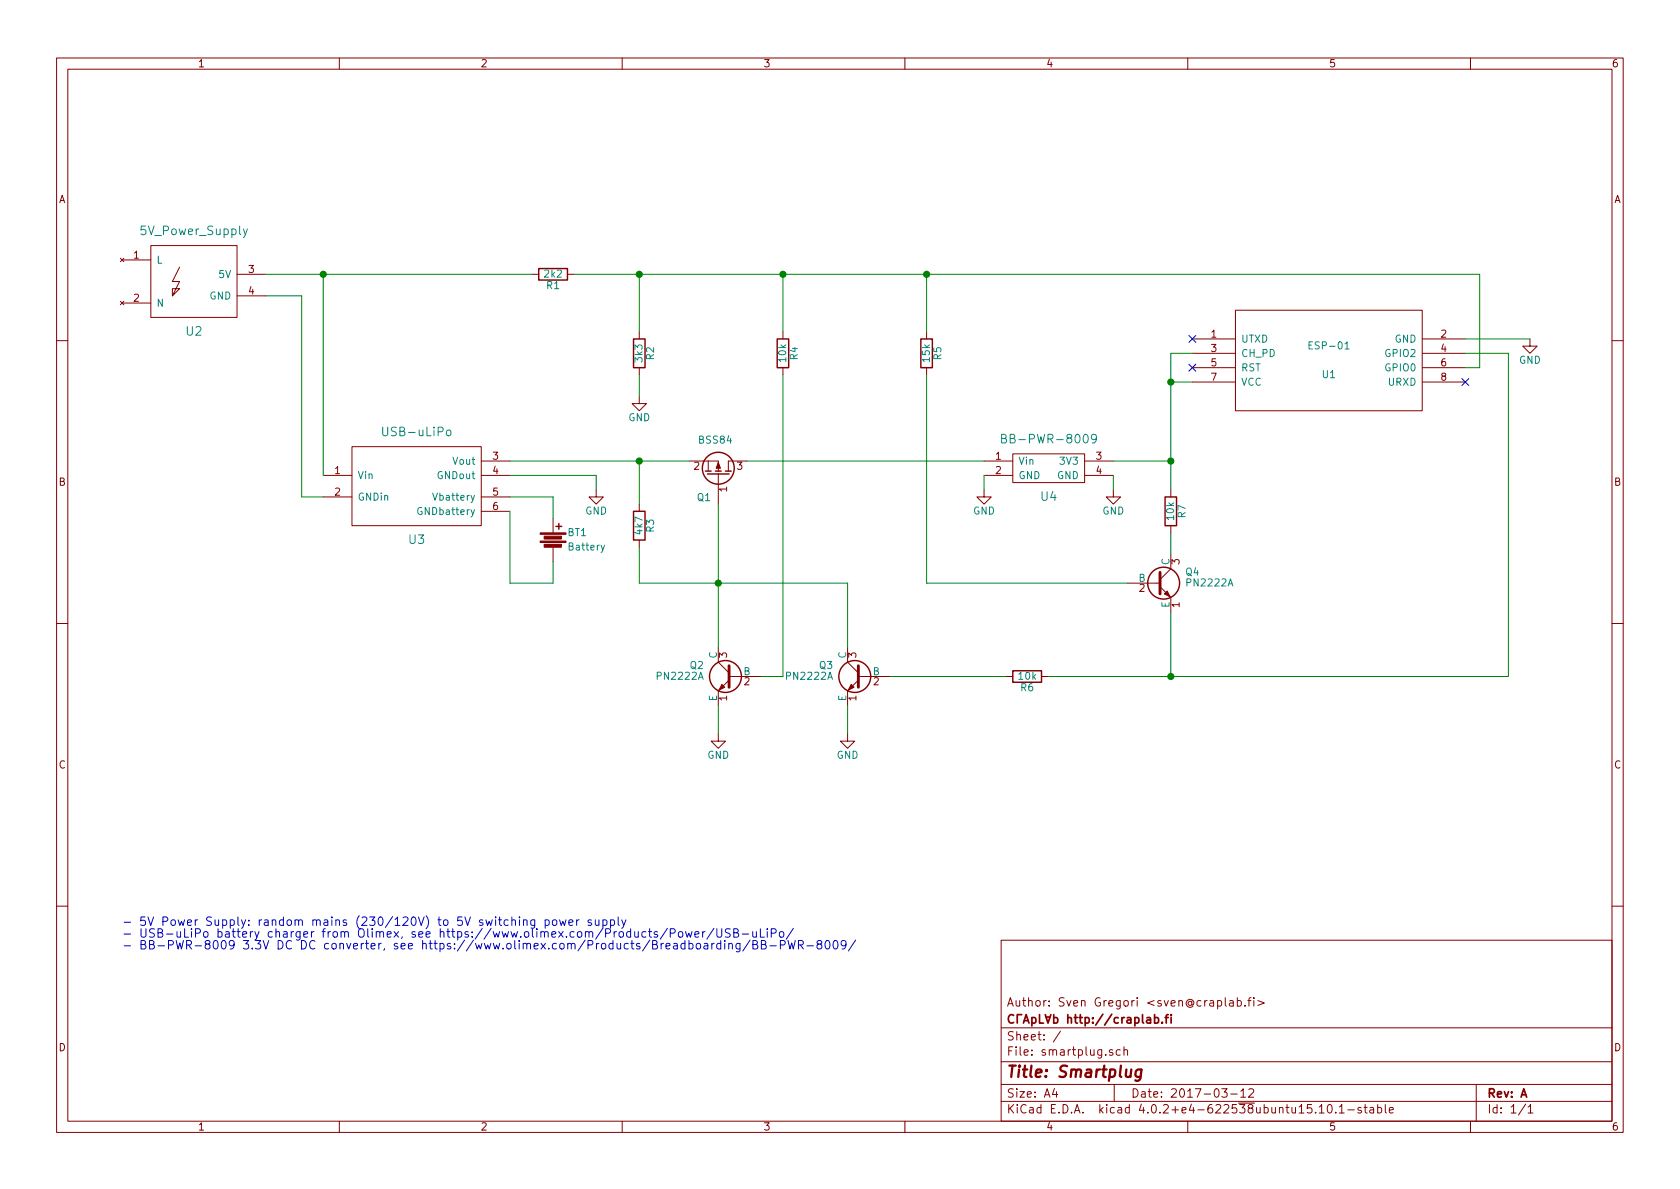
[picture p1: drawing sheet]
EESchema Schematic File Version 2
LIBS:power
LIBS:device
LIBS:transistors
LIBS:conn
LIBS:linear
LIBS:regul
LIBS:74xx
LIBS:cmos4000
LIBS:adc-dac
LIBS:memory
LIBS:xilinx
LIBS:microcontrollers
LIBS:dsp
LIBS:microchip
LIBS:analog_switches
LIBS:motorola
LIBS:texas
LIBS:intel
LIBS:audio
LIBS:interface
LIBS:digital-audio
LIBS:philips
LIBS:display
LIBS:cypress
LIBS:siliconi
LIBS:opto
LIBS:atmel
LIBS:contrib
LIBS:valves
LIBS:ESP8266
LIBS:blackboxes
LIBS:smartplug-cache
EELAYER 25 0
EELAYER END
$Descr A4 11693 8268
encoding utf-8
Sheet 1 1
Title "Smartplug"
Date "2017-03-12"
Rev "A"
Comp "CГApL∀b http://craplab.fi"
Comment1 "Author: Sven Gregori <sven@craplab.fi>"
Comment2 ""
Comment3 ""
Comment4 ""
$EndDescr
$Comp
L ESP-01v090 U1
U 1 1
P 9250 2500
F 0 "U1" H 9250 2400 50  0000 C CNN
F 1 "ESP-01" H 9250 2600 50  0000 C CNN
F 2 "" H 9250 2500 50  0001 C CNN
F 3 "" H 9250 2500 50  0001 C CNN
	1    9250 2500
	1    0    0    -1  
$EndComp
$Comp
L Battery BT1
U 1 1
P 3850 3750
F 0 "BT1" H 3950 3800 50  0000 L CNN
F 1 "Battery" H 3950 3700 50  0000 L CNN
F 2 "" V 3850 3790 50  0000 C CNN
F 3 "" V 3850 3790 50  0000 C CNN
	1    3850 3750
	1    0    0    -1  
$EndComp
$Comp
L R R1
U 1 1
P 3850 1900
F 0 "R1" V 3930 1900 50  0000 C CNN
F 1 "2k2" V 3850 1900 50  0000 C CNN
F 2 "" V 3780 1900 50  0000 C CNN
F 3 "" H 3850 1900 50  0000 C CNN
	1    3850 1900
	0    1    1    0   
$EndComp
$Comp
L R R2
U 1 1
P 4450 2450
F 0 "R2" V 4530 2450 50  0000 C CNN
F 1 "3k3" V 4450 2450 50  0000 C CNN
F 2 "" V 4380 2450 50  0000 C CNN
F 3 "" H 4450 2450 50  0000 C CNN
	1    4450 2450
	1    0    0    -1  
$EndComp
$Comp
L R R6
U 1 1
P 7150 4700
F 0 "R6" V 7230 4700 50  0000 C CNN
F 1 "10k" V 7150 4700 50  0000 C CNN
F 2 "" V 7080 4700 50  0000 C CNN
F 3 "" H 7150 4700 50  0000 C CNN
	1    7150 4700
	0    1    1    0   
$EndComp
$Comp
L R R5
U 1 1
P 6450 2450
F 0 "R5" V 6530 2450 50  0000 C CNN
F 1 "15k" V 6450 2450 50  0000 C CNN
F 2 "" V 6380 2450 50  0000 C CNN
F 3 "" H 6450 2450 50  0000 C CNN
	1    6450 2450
	1    0    0    -1  
$EndComp
$Comp
L R R4
U 1 1
P 5450 2450
F 0 "R4" V 5530 2450 50  0000 C CNN
F 1 "10k" V 5450 2450 50  0000 C CNN
F 2 "" V 5380 2450 50  0000 C CNN
F 3 "" H 5450 2450 50  0000 C CNN
	1    5450 2450
	1    0    0    -1  
$EndComp
$Comp
L R R7
U 1 1
P 8150 3550
F 0 "R7" V 8230 3550 50  0000 C CNN
F 1 "10k" V 8150 3550 50  0000 C CNN
F 2 "" V 8080 3550 50  0000 C CNN
F 3 "" H 8150 3550 50  0000 C CNN
	1    8150 3550
	1    0    0    -1  
$EndComp
$Comp
L R R3
U 1 1
P 4450 3650
F 0 "R3" V 4530 3650 50  0000 C CNN
F 1 "4k7" V 4450 3650 50  0000 C CNN
F 2 "" V 4380 3650 50  0000 C CNN
F 3 "" H 4450 3650 50  0000 C CNN
	1    4450 3650
	1    0    0    -1  
$EndComp
$Comp
L Q_PMOS_GSD Q1
U 1 1
P 5000 3300
F 0 "Q1" V 4850 3250 50  0000 R CNN
F 1 "BSS84" V 5250 3400 50  0000 R CNN
F 2 "" H 5200 3400 50  0000 C CNN
F 3 "" H 5000 3300 50  0000 C CNN
	1    5000 3300
	0    1    -1   0   
$EndComp
$Comp
L PN2222A Q2
U 1 1
P 5100 4700
F 0 "Q2" H 5300 4775 50  0000 L CNN
F 1 "PN2222A" H 5300 4700 50  0000 L CNN
F 2 "" H 5300 4625 50  0000 L CIN
F 3 "" H 5100 4700 50  0000 L CNN
	1    5100 4700
	-1   0    0    -1  
$EndComp
$Comp
L PN2222A Q3
U 1 1
P 6000 4700
F 0 "Q3" H 6200 4775 50  0000 L CNN
F 1 "PN2222A" H 6200 4700 50  0000 L CNN
F 2 "" H 6200 4625 50  0000 L CIN
F 3 "" H 6000 4700 50  0000 L CNN
	1    6000 4700
	-1   0    0    -1  
$EndComp
$Comp
L PN2222A Q4
U 1 1
P 8050 4050
F 0 "Q4" H 8250 4125 50  0000 L CNN
F 1 "PN2222A" H 8250 4050 50  0000 L CNN
F 2 "" H 8250 3975 50  0000 L CIN
F 3 "" H 8050 4050 50  0000 L CNN
	1    8050 4050
	1    0    0    -1  
$EndComp
$Comp
L GND #PWR01
U 1 1
P 5000 5100
F 0 "#PWR01" H 5000 4850 50  0001 C CNN
F 1 "GND" H 5000 4950 50  0000 C CNN
F 2 "" H 5000 5100 50  0000 C CNN
F 3 "" H 5000 5100 50  0000 C CNN
	1    5000 5100
	1    0    0    -1  
$EndComp
$Comp
L GND #PWR02
U 1 1
P 4450 2750
F 0 "#PWR02" H 4450 2500 50  0001 C CNN
F 1 "GND" H 4450 2600 50  0000 C CNN
F 2 "" H 4450 2750 50  0000 C CNN
F 3 "" H 4450 2750 50  0000 C CNN
	1    4450 2750
	1    0    0    -1  
$EndComp
$Comp
L GND #PWR03
U 1 1
P 5900 5100
F 0 "#PWR03" H 5900 4850 50  0001 C CNN
F 1 "GND" H 5900 4950 50  0000 C CNN
F 2 "" H 5900 5100 50  0000 C CNN
F 3 "" H 5900 5100 50  0000 C CNN
	1    5900 5100
	1    0    0    -1  
$EndComp
$Comp
L GND #PWR04
U 1 1
P 10650 2350
F 0 "#PWR04" H 10650 2100 50  0001 C CNN
F 1 "GND" H 10650 2200 50  0000 C CNN
F 2 "" H 10650 2350 50  0000 C CNN
F 3 "" H 10650 2350 50  0000 C CNN
	1    10650 2350
	1    0    0    -1  
$EndComp
NoConn ~ 8300 2350
NoConn ~ 10200 2650
NoConn ~ 8300 2550
$Comp
L BB-PWR-8009 U4
U 1 1
P 7300 3250
F 0 "U4" H 7300 3050 60  0000 C CNN
F 1 "BB-PWR-8009" H 7300 3450 60  0000 C CNN
F 2 "" H 7300 3250 60  0000 C CNN
F 3 "" H 7300 3250 60  0000 C CNN
	1    7300 3250
	1    0    0    -1  
$EndComp
$Comp
L USB-uLiPo U3
U 1 1
P 2900 3400
F 0 "U3" H 2900 3050 60  0000 C CNN
F 1 "USB-uLiPo" H 2900 3800 60  0000 C CNN
F 2 "" H 2900 3400 60  0000 C CNN
F 3 "" H 2900 3400 60  0000 C CNN
	1    2900 3400
	1    0    0    -1  
$EndComp
$Comp
L GND #PWR05
U 1 1
P 6850 3400
F 0 "#PWR05" H 6850 3150 50  0001 C CNN
F 1 "GND" H 6850 3250 50  0000 C CNN
F 2 "" H 6850 3400 50  0000 C CNN
F 3 "" H 6850 3400 50  0000 C CNN
	1    6850 3400
	1    0    0    -1  
$EndComp
$Comp
L GND #PWR06
U 1 1
P 7750 3400
F 0 "#PWR06" H 7750 3150 50  0001 C CNN
F 1 "GND" H 7750 3250 50  0000 C CNN
F 2 "" H 7750 3400 50  0000 C CNN
F 3 "" H 7750 3400 50  0000 C CNN
	1    7750 3400
	1    0    0    -1  
$EndComp
$Comp
L 5V_Power_Supply U2
U 1 1
P 1350 1950
F 0 "U2" H 1350 1600 60  0000 C CNN
F 1 "5V_Power_Supply" H 1350 2300 60  0000 C CNN
F 2 "" H 1350 1950 60  0000 C CNN
F 3 "" H 1350 1950 60  0000 C CNN
	1    1350 1950
	1    0    0    -1  
$EndComp
$Comp
L GND #PWR07
U 1 1
P 4150 3400
F 0 "#PWR07" H 4150 3150 50  0001 C CNN
F 1 "GND" H 4150 3250 50  0000 C CNN
F 2 "" H 4150 3400 50  0000 C CNN
F 3 "" H 4150 3400 50  0000 C CNN
	1    4150 3400
	1    0    0    -1  
$EndComp
Text Notes 850  6600 0    59   ~ 0
- 5V Power Supply: random mains (230/120V) to 5V switching power supply\n- USB-uLiPo battery charger from Olimex, see https://www.olimex.com/Products/Power/USB-uLiPo/\n- BB-PWR-8009 3.3V DC DC converter, see https://www.olimex.com/Products/Breadboarding/BB-PWR-8009/
Connection ~ 4450 3200
Connection ~ 8150 2650
Wire Wire Line
	8150 2450 8150 3400
Wire Wire Line
	5450 1900 5450 2300
Connection ~ 5450 1900
Wire Wire Line
	8150 2450 8300 2450
Wire Wire Line
	10200 2350 10650 2350
Wire Wire Line
	7300 4700 10500 4700
Wire Wire Line
	10500 4700 10500 2450
Wire Wire Line
	10500 2450 10200 2450
Wire Wire Line
	6200 4700 7000 4700
Wire Wire Line
	5900 5100 5900 4900
Connection ~ 4450 1900
Wire Wire Line
	5300 4700 5450 4700
Wire Wire Line
	4450 2600 4450 2750
Wire Wire Line
	4450 1900 4450 2300
Wire Wire Line
	4000 1900 10300 1900
Wire Wire Line
	5000 5100 5000 4900
Wire Wire Line
	5000 3500 5000 4500
Wire Wire Line
	4450 3200 4450 3500
Wire Wire Line
	3550 3200 4800 3200
Wire Wire Line
	6850 3300 6850 3400
Wire Wire Line
	7750 3300 7750 3400
Wire Wire Line
	7750 3200 8150 3200
Wire Wire Line
	5200 3200 6850 3200
Wire Wire Line
	3550 3300 4150 3300
Wire Wire Line
	4150 3300 4150 3400
Wire Wire Line
	3850 3600 3850 3450
Wire Wire Line
	3850 3450 3550 3450
Wire Wire Line
	3550 3550 3550 4050
Wire Wire Line
	3550 4050 3850 4050
Wire Wire Line
	3850 4050 3850 3900
Wire Wire Line
	5450 4700 5450 2600
Wire Wire Line
	4450 3800 4450 4050
Wire Wire Line
	4450 4050 5900 4050
Connection ~ 5000 4050
Wire Wire Line
	5900 4050 5900 4500
Wire Wire Line
	1850 1900 3700 1900
Wire Wire Line
	2250 3300 2250 1900
Connection ~ 2250 1900
Wire Wire Line
	2100 2050 2100 3450
Wire Wire Line
	2100 3450 2250 3450
Wire Wire Line
	2100 2050 1850 2050
Connection ~ 8150 3200
Wire Wire Line
	8150 2650 8300 2650
Connection ~ 8150 4700
Wire Wire Line
	6450 2300 6450 1900
Connection ~ 6450 1900
Wire Wire Line
	6450 2600 6450 4050
Wire Wire Line
	6450 4050 7850 4050
Wire Wire Line
	8150 4700 8150 4250
Wire Wire Line
	8150 3850 8150 3700
Wire Wire Line
	10200 2550 10300 2550
Wire Wire Line
	10300 2550 10300 1900
$EndSCHEMATC
